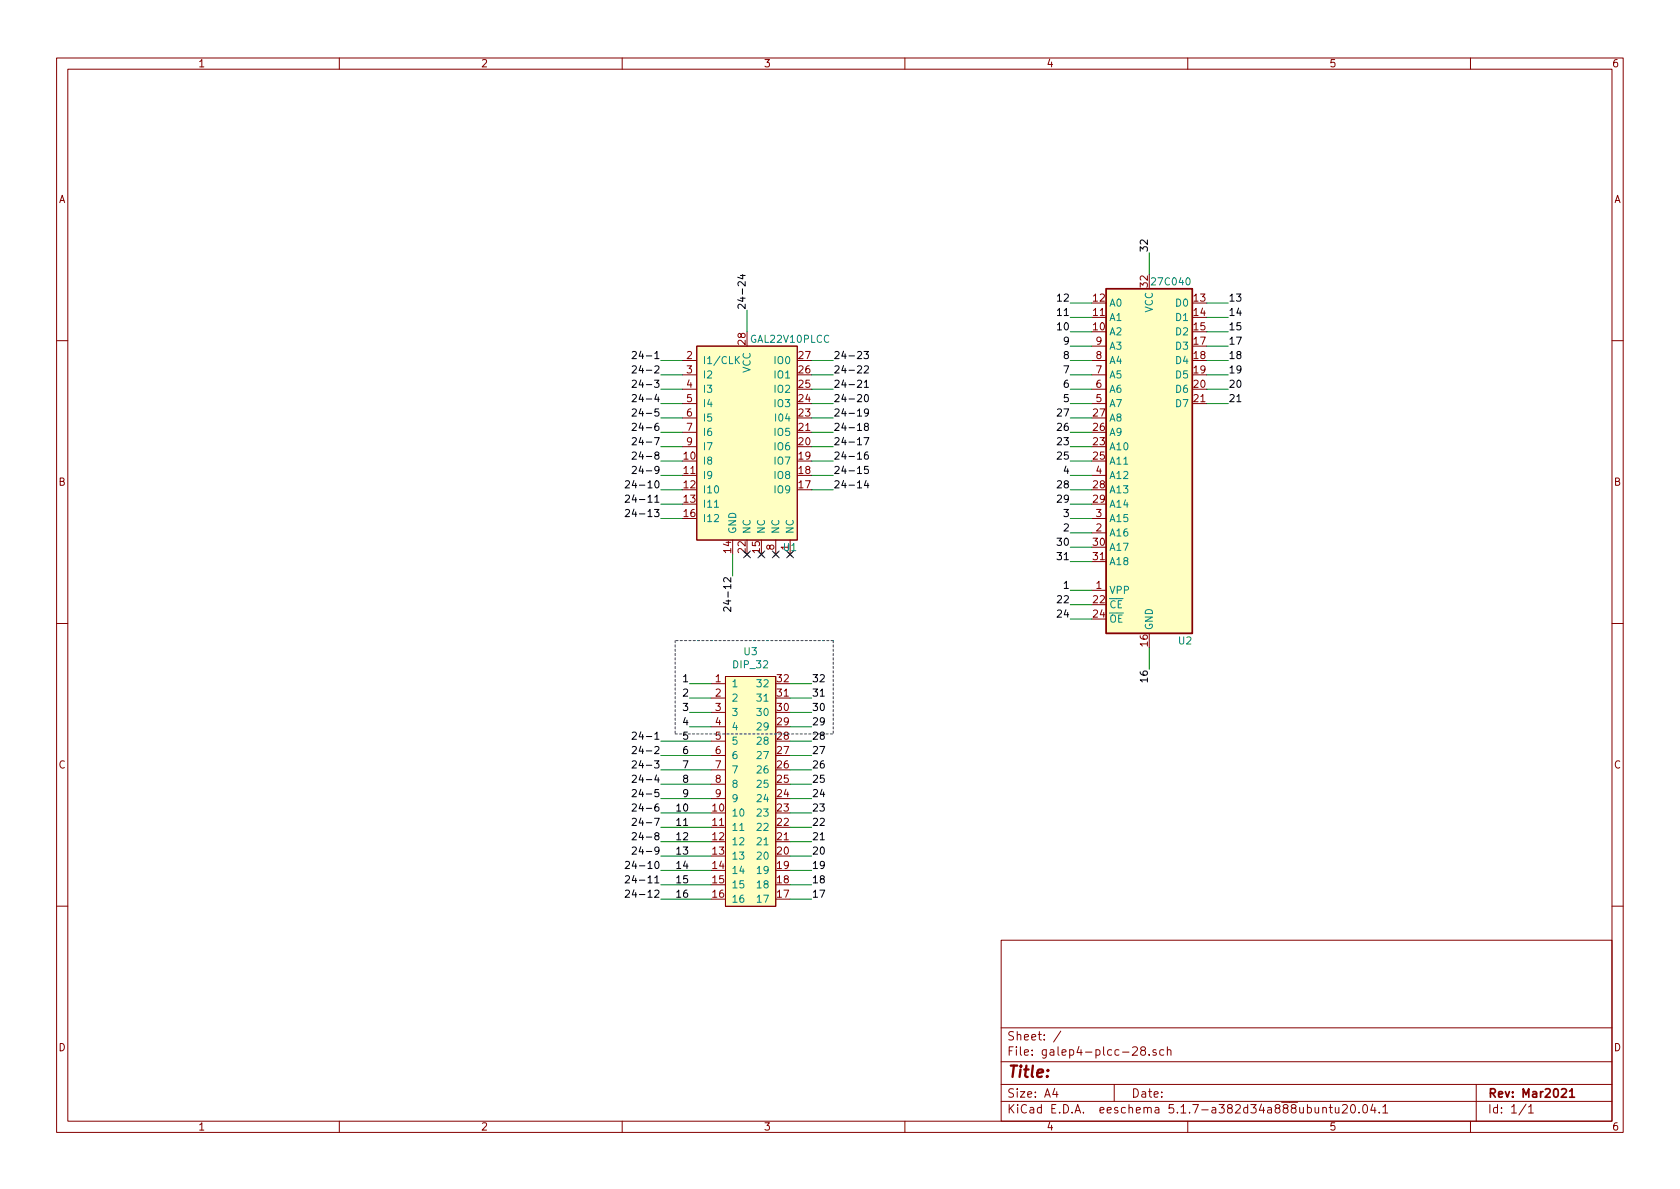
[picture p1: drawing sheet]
EESchema Schematic File Version 4
EELAYER 30 0
EELAYER END
$Descr A4 11693 8268
encoding utf-8
Sheet 1 1
Title ""
Date ""
Rev "Mar2021"
Comp ""
Comment1 ""
Comment2 ""
Comment3 ""
Comment4 ""
$EndDescr
$Comp
L tom-semiconductors:GAL22V10PLCC U1
U 1 1
P 5200 3000
F 0 "U1" H 5500 2200 50  0000 C CNN
F 1 "GAL22V10PLCC" H 5500 3650 50  0000 C CNN
F 2 "tom-semiconductors:PLCC-28_THT-Socket" H 5200 3000 50  0001 C CNN
F 3 "" H 5200 3000 50  0001 C CNN
	1    5200 3000
	1    0    0    -1  
$EndComp
Wire Wire Line
	4750 2500 4600 2500
Wire Wire Line
	4750 2600 4600 2600
Wire Wire Line
	4750 2700 4600 2700
Wire Wire Line
	4750 2800 4600 2800
Wire Wire Line
	4750 2900 4600 2900
Wire Wire Line
	4750 3000 4600 3000
Wire Wire Line
	4750 3100 4600 3100
Wire Wire Line
	4750 3200 4600 3200
Wire Wire Line
	4750 3300 4600 3300
Wire Wire Line
	4750 3400 4600 3400
Wire Wire Line
	4750 3500 4600 3500
Wire Wire Line
	4750 3600 4600 3600
Wire Wire Line
	5650 2500 5800 2500
Wire Wire Line
	5650 2600 5800 2600
Wire Wire Line
	5650 2700 5800 2700
Wire Wire Line
	5650 2800 5800 2800
Wire Wire Line
	5650 2900 5800 2900
Wire Wire Line
	5650 3000 5800 3000
Wire Wire Line
	5650 3100 5800 3100
Wire Wire Line
	5650 3200 5800 3200
Wire Wire Line
	5650 3300 5800 3300
Wire Wire Line
	5650 3400 5800 3400
$Comp
L tom-semiconductors:27C040 U2
U 1 1
P 8000 3200
F 0 "U2" H 8250 1950 50  0000 C CNN
F 1 "27C040" H 8150 4450 50  0000 C CNN
F 2 "tom-semiconductors:PLCC-32_THT-Socket" H 8000 3200 50  0001 C CNN
F 3 "http://ww1.microchip.com/downloads/en/devicedoc/doc0189.pdf" H 8000 3200 50  0001 C CNN
	1    8000 3200
	1    0    0    -1  
$EndComp
$Comp
L tom-semiconductors:DIP_32 U3
U 1 1
P 5250 5200
F 0 "U3" H 5225 5875 50  0000 C CNN
F 1 "DIP_32" H 5225 5784 50  0000 C CNN
F 2 "tom-semiconductors:DIP-32_W15.24mm_LongPads" H 5250 5200 50  0001 C CNN
F 3 "" H 5250 5200 50  0001 C CNN
	1    5250 5200
	1    0    0    -1  
$EndComp
Wire Wire Line
	4950 4750 4800 4750
Wire Wire Line
	4950 4850 4800 4850
Wire Wire Line
	5650 4750 5500 4750
Wire Wire Line
	5650 4850 5500 4850
Wire Wire Line
	5650 4950 5500 4950
Wire Wire Line
	5650 5050 5500 5050
Wire Wire Line
	5650 5150 5500 5150
Wire Wire Line
	5650 5250 5500 5250
Wire Wire Line
	5650 5350 5500 5350
Wire Wire Line
	5650 5450 5500 5450
Wire Wire Line
	5650 5550 5500 5550
Wire Wire Line
	5650 5650 5500 5650
Wire Wire Line
	5650 5750 5500 5750
Wire Wire Line
	5650 5850 5500 5850
Wire Wire Line
	5650 5950 5500 5950
Wire Wire Line
	5650 6050 5500 6050
Wire Wire Line
	5650 6150 5500 6150
Wire Wire Line
	5650 6250 5500 6250
Text Label 4800 4750 2    50   ~ 0
1
Text Label 4800 4850 2    50   ~ 0
2
Text Label 4800 4950 2    50   ~ 0
3
Text Label 4800 5050 2    50   ~ 0
4
Text Label 4800 5150 2    50   ~ 0
5
Text Label 4800 5250 2    50   ~ 0
6
Text Label 4800 5350 2    50   ~ 0
7
Text Label 4800 5450 2    50   ~ 0
8
Text Label 4800 5550 2    50   ~ 0
9
Text Label 4800 5650 2    50   ~ 0
10
Text Label 4800 5750 2    50   ~ 0
11
Text Label 4800 5850 2    50   ~ 0
12
Text Label 4800 5950 2    50   ~ 0
13
Text Label 4800 6050 2    50   ~ 0
14
Text Label 4800 6150 2    50   ~ 0
15
Text Label 4800 6250 2    50   ~ 0
16
Text Label 5650 6250 0    50   ~ 0
17
Text Label 5650 6150 0    50   ~ 0
18
Text Label 5650 6050 0    50   ~ 0
19
Text Label 5650 5950 0    50   ~ 0
20
Text Label 5650 5850 0    50   ~ 0
21
Text Label 5650 5750 0    50   ~ 0
22
Text Label 5650 5650 0    50   ~ 0
23
Text Label 5650 5550 0    50   ~ 0
24
Text Label 5650 5450 0    50   ~ 0
25
Text Label 5650 5350 0    50   ~ 0
26
Text Label 5650 5250 0    50   ~ 0
27
Text Label 5650 5150 0    50   ~ 0
28
Text Label 5650 5050 0    50   ~ 0
29
Text Label 5650 4950 0    50   ~ 0
30
Text Label 5650 4850 0    50   ~ 0
31
Text Label 5650 4750 0    50   ~ 0
32
Wire Wire Line
	8400 2100 8550 2100
Wire Wire Line
	8400 2200 8550 2200
Wire Wire Line
	8400 2300 8550 2300
Wire Wire Line
	8400 2400 8550 2400
Text Label 8550 2100 0    50   ~ 0
13
Text Label 8550 2200 0    50   ~ 0
14
Text Label 8550 2300 0    50   ~ 0
15
Text Label 8550 2400 0    50   ~ 0
17
Wire Wire Line
	8550 2800 8400 2800
Wire Wire Line
	8550 2700 8400 2700
Wire Wire Line
	8550 2600 8400 2600
Wire Wire Line
	8550 2500 8400 2500
Text Label 8550 2500 0    50   ~ 0
18
Text Label 8550 2600 0    50   ~ 0
19
Text Label 8550 2700 0    50   ~ 0
20
Text Label 8550 2800 0    50   ~ 0
21
Wire Wire Line
	7600 2800 7450 2800
Wire Wire Line
	7600 2700 7450 2700
Wire Wire Line
	7600 2600 7450 2600
Wire Wire Line
	7600 2500 7450 2500
Wire Wire Line
	7600 2400 7450 2400
Wire Wire Line
	7600 2300 7450 2300
Wire Wire Line
	7600 2200 7450 2200
Wire Wire Line
	7600 2100 7450 2100
Text Label 7450 2800 2    50   ~ 0
5
Text Label 7450 2700 2    50   ~ 0
6
Text Label 7450 2600 2    50   ~ 0
7
Text Label 7450 2500 2    50   ~ 0
8
Text Label 7450 2400 2    50   ~ 0
9
Text Label 7450 2300 2    50   ~ 0
10
Text Label 7450 2200 2    50   ~ 0
11
Text Label 7450 2100 2    50   ~ 0
12
Text Label 7450 4100 2    50   ~ 0
1
Wire Wire Line
	7450 4300 7600 4300
Wire Wire Line
	7450 4200 7600 4200
Text Label 7450 4200 2    50   ~ 0
22
Text Label 7450 4300 2    50   ~ 0
24
Wire Wire Line
	7600 4100 7450 4100
Text Label 8000 4650 3    50   ~ 0
16
Wire Wire Line
	8000 4500 8000 4650
Wire Wire Line
	8000 1750 8000 1900
Text Label 8000 1750 1    50   ~ 0
32
Wire Wire Line
	7450 2900 7600 2900
Wire Wire Line
	7450 3000 7600 3000
Wire Wire Line
	7450 3100 7600 3100
Wire Wire Line
	7450 3200 7600 3200
Wire Wire Line
	7450 3300 7600 3300
Text Label 7450 3100 2    50   ~ 0
23
Text Label 7450 3200 2    50   ~ 0
25
Text Label 7450 3000 2    50   ~ 0
26
Text Label 7450 2900 2    50   ~ 0
27
Text Label 7450 3300 2    50   ~ 0
4
Wire Wire Line
	7450 3700 7600 3700
Wire Wire Line
	7450 3600 7600 3600
Wire Wire Line
	7450 3500 7600 3500
Wire Wire Line
	7450 3400 7600 3400
Text Label 7450 3400 2    50   ~ 0
28
Text Label 7450 3500 2    50   ~ 0
29
Text Label 7450 3800 2    50   ~ 0
30
Text Label 7450 3900 2    50   ~ 0
31
Text Label 7450 3700 2    50   ~ 0
2
Text Label 7450 3600 2    50   ~ 0
3
Wire Wire Line
	7450 3800 7600 3800
Wire Wire Line
	7600 3900 7450 3900
Wire Wire Line
	5100 3850 5100 4000
Wire Notes Line
	5800 4450 4700 4450
Wire Wire Line
	5200 2300 5200 2150
Text Label 5200 2150 1    50   ~ 0
24-24
Wire Wire Line
	4600 5150 4950 5150
Wire Wire Line
	4600 5250 4950 5250
Wire Wire Line
	4600 5350 4950 5350
Wire Wire Line
	4600 5450 4950 5450
Wire Wire Line
	4600 5550 4950 5550
Wire Wire Line
	4600 5650 4950 5650
Wire Wire Line
	4600 5750 4950 5750
Wire Wire Line
	4600 5850 4950 5850
Wire Wire Line
	4600 5950 4950 5950
Wire Wire Line
	4600 6050 4950 6050
Wire Wire Line
	4600 6150 4950 6150
Wire Wire Line
	4600 6250 4950 6250
Text Label 4600 5150 2    50   ~ 0
24-1
Text Label 4600 5250 2    50   ~ 0
24-2
Text Label 4600 5350 2    50   ~ 0
24-3
Text Label 4600 5450 2    50   ~ 0
24-4
Text Label 4600 5550 2    50   ~ 0
24-5
Text Label 4600 5650 2    50   ~ 0
24-6
Text Label 4600 5750 2    50   ~ 0
24-7
Text Label 4600 5850 2    50   ~ 0
24-8
Text Label 4600 5950 2    50   ~ 0
24-9
Text Label 4600 6050 2    50   ~ 0
24-10
Text Label 4600 6150 2    50   ~ 0
24-11
Text Label 4600 6250 2    50   ~ 0
24-12
Text Label 4600 2500 2    50   ~ 0
24-1
Text Label 4600 2600 2    50   ~ 0
24-2
Text Label 4600 2700 2    50   ~ 0
24-3
Text Label 4600 2800 2    50   ~ 0
24-4
Text Label 4600 2900 2    50   ~ 0
24-5
Text Label 4600 3000 2    50   ~ 0
24-6
Text Label 4600 3100 2    50   ~ 0
24-7
Text Label 4600 3200 2    50   ~ 0
24-8
Text Label 4600 3300 2    50   ~ 0
24-9
Text Label 4600 3400 2    50   ~ 0
24-10
Text Label 4600 3500 2    50   ~ 0
24-11
Wire Wire Line
	4800 4950 4950 4950
Wire Wire Line
	4950 5050 4800 5050
Wire Notes Line
	4700 5100 5800 5100
Wire Notes Line
	5800 4450 5800 5100
Wire Notes Line
	4700 4450 4700 5100
Text Label 5100 4000 3    50   ~ 0
24-12
Text Label 4600 3600 2    50   ~ 0
24-13
Text Label 5800 3400 0    50   ~ 0
24-14
Text Label 5800 3300 0    50   ~ 0
24-15
Text Label 5800 3200 0    50   ~ 0
24-16
Text Label 5800 3100 0    50   ~ 0
24-17
Text Label 5800 3000 0    50   ~ 0
24-18
Text Label 5800 2900 0    50   ~ 0
24-19
Text Label 5800 2800 0    50   ~ 0
24-20
Text Label 5800 2700 0    50   ~ 0
24-21
Text Label 5800 2600 0    50   ~ 0
24-22
Text Label 5800 2500 0    50   ~ 0
24-23
NoConn ~ 5200 3850
NoConn ~ 5300 3850
NoConn ~ 5400 3850
NoConn ~ 5500 3850
$EndSCHEMATC
